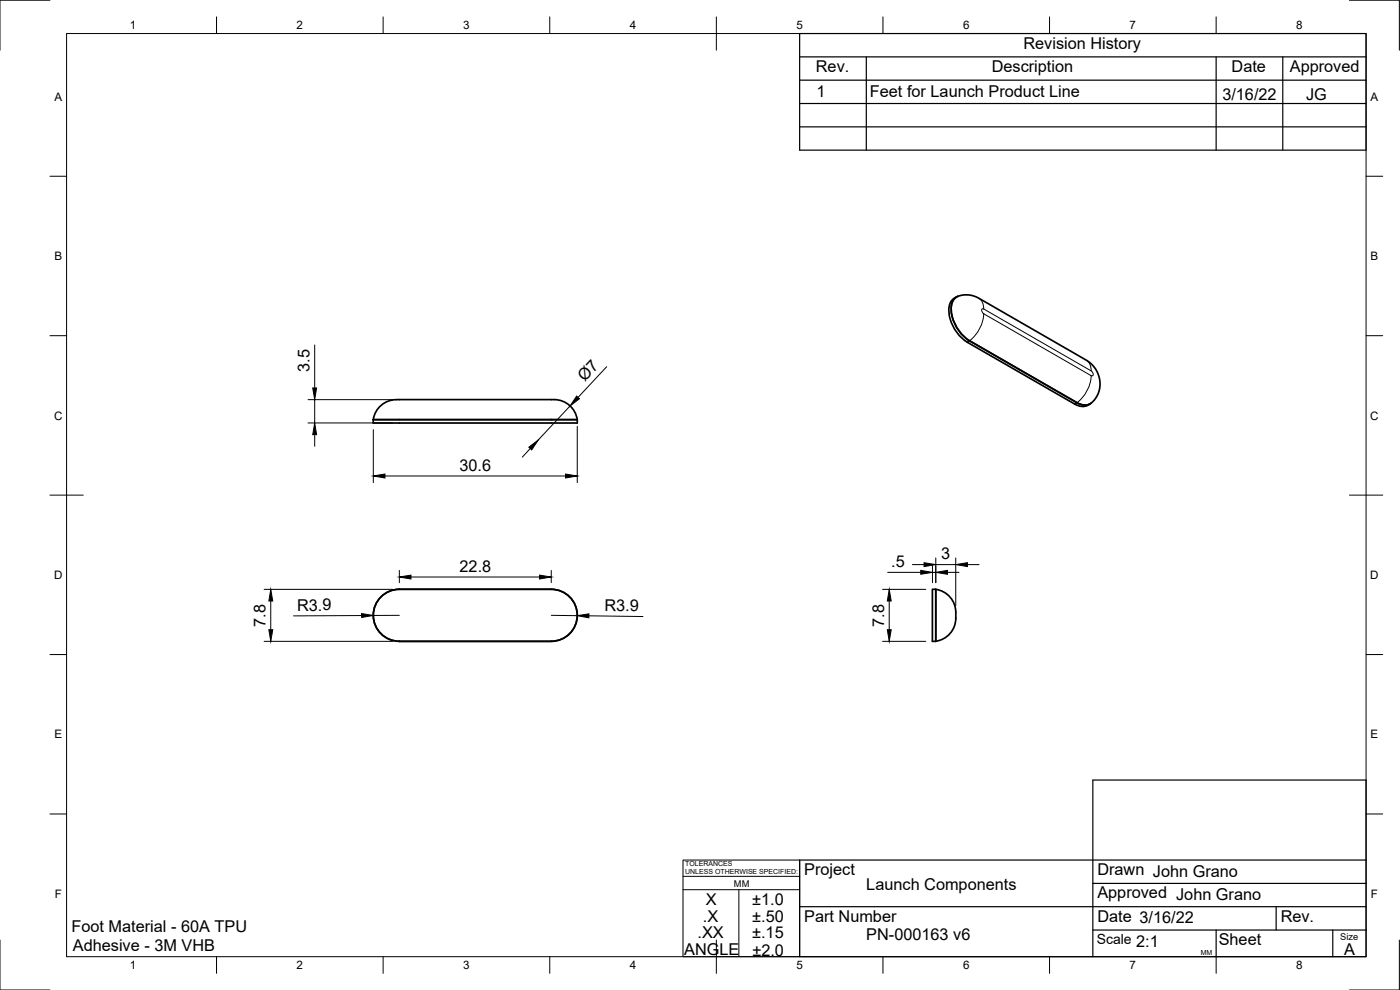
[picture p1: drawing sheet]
<svg xmlns="http://www.w3.org/2000/svg" width="420mm" height="297mm" viewBox="0 0 420 297" stroke-linecap="round" stroke-linejoin="round" font-family="sans-serif">
<!-- layer: Visible -->
<path d="M286.5 89.6l1-.7 2.2-.4 1.9 .1 1.6 .6 33.2 19.1 1 .8 1.3 1.5 1.2 2.6 .2 2.9-.8 2.7a5.2 5.2 0 0 1-3.4 2.8l-1.3-.2-1.4-.6-32.2-18.6a11.7 11.7 0 0 1-5.4-10.8zM287.1 89.1a4.2 4.2 0 0 0-2.3 4.8 12.4 12.4 0 0 0 5.5 8.8l32.2 18.5a3.9 3.9 0 0 0 4.6 0M119 119.9h46.7a7.1 7.1 0 0 1 7.5 6M119 119.9a7 7 0 0 0-7 6M112 125.9v1h61.2v-1M112 125.9h53.4M165.4 125.9h7.8M114.3 179.1a7.8 7.8 0 0 1 5.5-2.3h45.6a7.8 7.8 0 0 1 7.8 7.8 7.8 7.8 0 0 1-7.8 7.8h-45.6a7.8 7.8 0 0 1-7.2-4.8 7.8 7.8 0 0 1 1.7-8.5zM279.8 176.8h1v15.6h-1zM280.8 192.4a7.6 7.6 0 0 0 6.1-8.6 7 7 0 0 0-6.1-7v15.6" fill="none" stroke="#000" stroke-width=".51"/>
<!-- layer: Visible Narrow -->
<path d="M293.8 89.5l1 1.2 .4 2M295.2 94.1l-.5-.7 .1-.8 .4 .1 32.3 18.6M290.3 102.7a10.7 10.7 0 0 0 4.9-8.6l32.3 18.6M326 108.1l1.1 1.2 .4 2M327.5 111.3l.6 1.1-.2 .4-.4-.1M327.5 112.7a10.6 10.6 0 0 1-5 8.5" fill="none" stroke="#000" stroke-width=".3"/>
<!-- layer: Border -->
<g fill="none" stroke="#000" stroke-width=".3">
<path d="M15 .1h-15v15M20 10.1h390v276.9h-390zM65 5.1v5M115 5.1v5M165 5.1v5M215 5.1v10M265 5.1v5M315 5.1v5M365 5.1v5M405 .1h15v15M15 52.9h5M410 52.9h5"/>
<path d="M15 100.7h5M410 100.7h5M15 148.6h10M405 148.6h10M15 196.4h5M410 196.4h5M15 244.2h5M410 244.2h5M0 282.1v14.9h15M65 287v5M115 287v5M165 287v5"/>
<path d="M215 282.1v9.9M265 287v5M315 287v5M365 287v5M420 282.1v14.9h-15"/>
</g>
<!-- layer: TitleBlock -->
<g fill="none" stroke="#000" stroke-width=".36">
<path d="M240 10.1h170v34.9h-170zM240 17.1h170M260 17.1v27.9M365 17.1v27.9M385 17.1v27.9M240 38.1h170M240 31.1h170M240 24.1h170M410 258h-170v29h170v-53h-82v53M240 272h170M328 279h82M328 265.1h82"/>
<path d="M365 279v8M383 272v7M400 279v8"/>
</g>
<path d="M205 258h35v29h-35zM205 262.9h35M205 266.9h35M221.7 266.9v20" fill="none" stroke="#000" stroke-width=".3"/>
<!-- layer: Dimensions -->
<g fill="none" stroke="#000" stroke-width=".3">
<path d="M92.4 119.9h25.4M94.4 103.5v12.9M94.4 119.9v7M182.1 110l-8.6 9.2M92.4 126.9h25.4M94.4 130.4v3.5M112 128.9v15.9M159.1 134.6l-2.3 2.5M171.1 121.8l-9.6 10.2M173.2 127.9v16.9M115.5 142.8h54.2M79.3 176.8h38.5"/>
<path d="M119.8 171.1v3.7M123.3 173.1h38.6M165.4 171.1v3.7M264.9 176.8h12.9M266.4 171.7h9.9M273.8 169.4h3.5M279.8 169.7v5.1M279.8 171.7h1M280.8 167.4v7.4M280.8 169.4h6M284.3 171.7h3.5M286.8 167.4v14.3"/>
<path d="M290.3 169.4h3.5M79.3 192.4h38.5M81.3 180.3v8.6M108.5 184.7l-20.4 .1M119.8 184.6l-7.8 .1M165.4 184.6l7.8 .1M176.7 184.8l16.3 .2M264.9 192.4h12.9M266.9 180.3v8.6"/>
</g>
<g fill="#000" stroke="#000" stroke-width=".3">
<path d="M93.9 116.4h1.1l-.6 3.5zM173.1 118.8l.8 .8-2.8 2.2zM94.4 126.9l.6 3.5h-1.1zM158.7 134.2l2.8-2.2-1.9 3zM112 142.8l3.5-.6v1.2zM169.7 142.2l3.5 .6-3.5 .6zM119.8 173.1l3.5-.5v1.1zM161.9 172.6l3.5 .5-3.5 .6zM276.3 171.1l3.5 .6-3.5 .6zM277.3 168.8l3.5 .6-3.5 .6zM280.8 171.7l3.5-.6v1.2zM286.8 169.4l3.5-.6v1.2z"/>
<path d="M81.3 176.8l.6 3.5h-1.2zM80.7 188.9h1.2l-.6 3.5zM108.5 184.1l3.5 .6-3.5 .6zM173.2 184.7l3.5-.5v1.2zM266.9 176.8l.6 3.5h-1.2zM266.3 188.9h1.2l-.6 3.5z"/>
</g>
<g font-size="4.9">
<text x="307.1" y="14.6">Revision History</text>
<text x="244.9" y="21.6">Rev.</text>
<text x="297.6" y="21.6">Description</text>
<text x="369.6" y="21.6">Date</text>
<text x="387.1" y="21.6">Approved</text>
<text x="245" y="29.1">1</text>
<text x="261.1" y="29.1">Feet for Launch Product Line</text>
<text x="366.8" y="30.1">3/16/22</text>
<text x="392" y="30.1">JG</text>
<text x="92.9" y="111.6" transform="rotate(-90 92.9 111.6)">3.5</text>
<text x="175.6" y="114.6" transform="rotate(-47 175.6 114.6)">Ø7</text>
<text x="137.9" y="141.3">30.6</text>
<text x="282.5" y="167.9">3</text>
<text x="137.9" y="171.6">22.8</text>
<text x="267.5" y="170.2">.5</text>
<text x="89.2" y="183.2">R3.9</text>
<text x="181.4" y="183.3" transform="rotate(1 181.4 183.3)">R3.9</text>
<text x="79.7" y="188" transform="rotate(-90 79.7 188)">7.8</text>
<text x="265.3" y="188" transform="rotate(-90 265.3 188)">7.8</text>
<text x="241.3" y="262.6">Project</text>
<text x="329.3" y="262.6">Drawn John Grano</text>
<text x="260" y="267">Launch Components</text>
<text x="329.3" y="269.5">Approved John Grano</text>
<text x="211.9" y="271.6">X</text>
<text x="225.8" y="271.6">±1.0</text>
<text x="21.5" y="279.6">Foot Material - 60A TPU</text>
<text x="209.3" y="281.5">.XX</text>
<text x="211" y="276.5">.X</text>
<text x="225.7" y="281.6">±.15</text>
<text x="225.8" y="276.6">±.50</text>
<text x="241.3" y="276.5">Part Number</text>
<text x="329.3" y="276.5">Date 3/16/22</text>
<text x="384.3" y="276.5">Rev.</text>
<text x="21.9" y="285.4">Adhesive - 3M VHB</text>
<text x="205.3" y="286.6">ANGLE</text>
<text x="225.8" y="286.7">±2.0</text>
<text x="260" y="282.1">PN-000163 v6</text>
<text x="341" y="284">2:1</text>
<text x="365.8" y="283.6">Sheet</text>
<text x="403.4" y="286.5">A</text>
</g>
<text font-size="4.2" x="329.1" y="283.1">Scale</text>
<g font-size="3.5">
<text x="39" y="8.8">1</text>
<text x="89" y="8.8">2</text>
<text x="139" y="8.8">3</text>
<text x="189" y="8.8">4</text>
<text x="239" y="8.8">5</text>
<text x="289" y="8.8">6</text>
<text x="339" y="8.8">7</text>
<text x="389" y="8.8">8</text>
<text x="16.3" y="30.2">A</text>
<text x="411.3" y="30.2">A</text>
<text x="16.3" y="78">B</text>
<text x="411.3" y="78">B</text>
<text x="16.2" y="125.9">C</text>
<text x="411.2" y="125.9">C</text>
<text x="16.2" y="173.7">D</text>
<text x="411.2" y="173.7">D</text>
<text x="16.3" y="221.6">E</text>
<text x="411.3" y="221.6">E</text>
<text x="16.4" y="269.4">F</text>
<text x="411.4" y="269.4">F</text>
<text x="39" y="290.8">1</text>
<text x="89" y="290.8">2</text>
<text x="139" y="290.8">3</text>
<text x="189" y="290.8">4</text>
<text x="239" y="290.8">5</text>
<text x="289" y="290.8">6</text>
<text x="339" y="290.8">7</text>
<text x="389" y="290.8">8</text>
</g>
<g font-size="2.8">
<text x="220.3" y="266.1">MM</text>
<text x="402.3" y="282.1">Size</text>
</g>
<g font-size="2.1">
<text x="205.6" y="259.8">TOLERANCES</text>
<text x="205.6" y="262.3">UNLESS OTHERWISE SPECIFIED:</text>
<text x="360.4" y="286.5">MM</text>
</g>
</svg>
